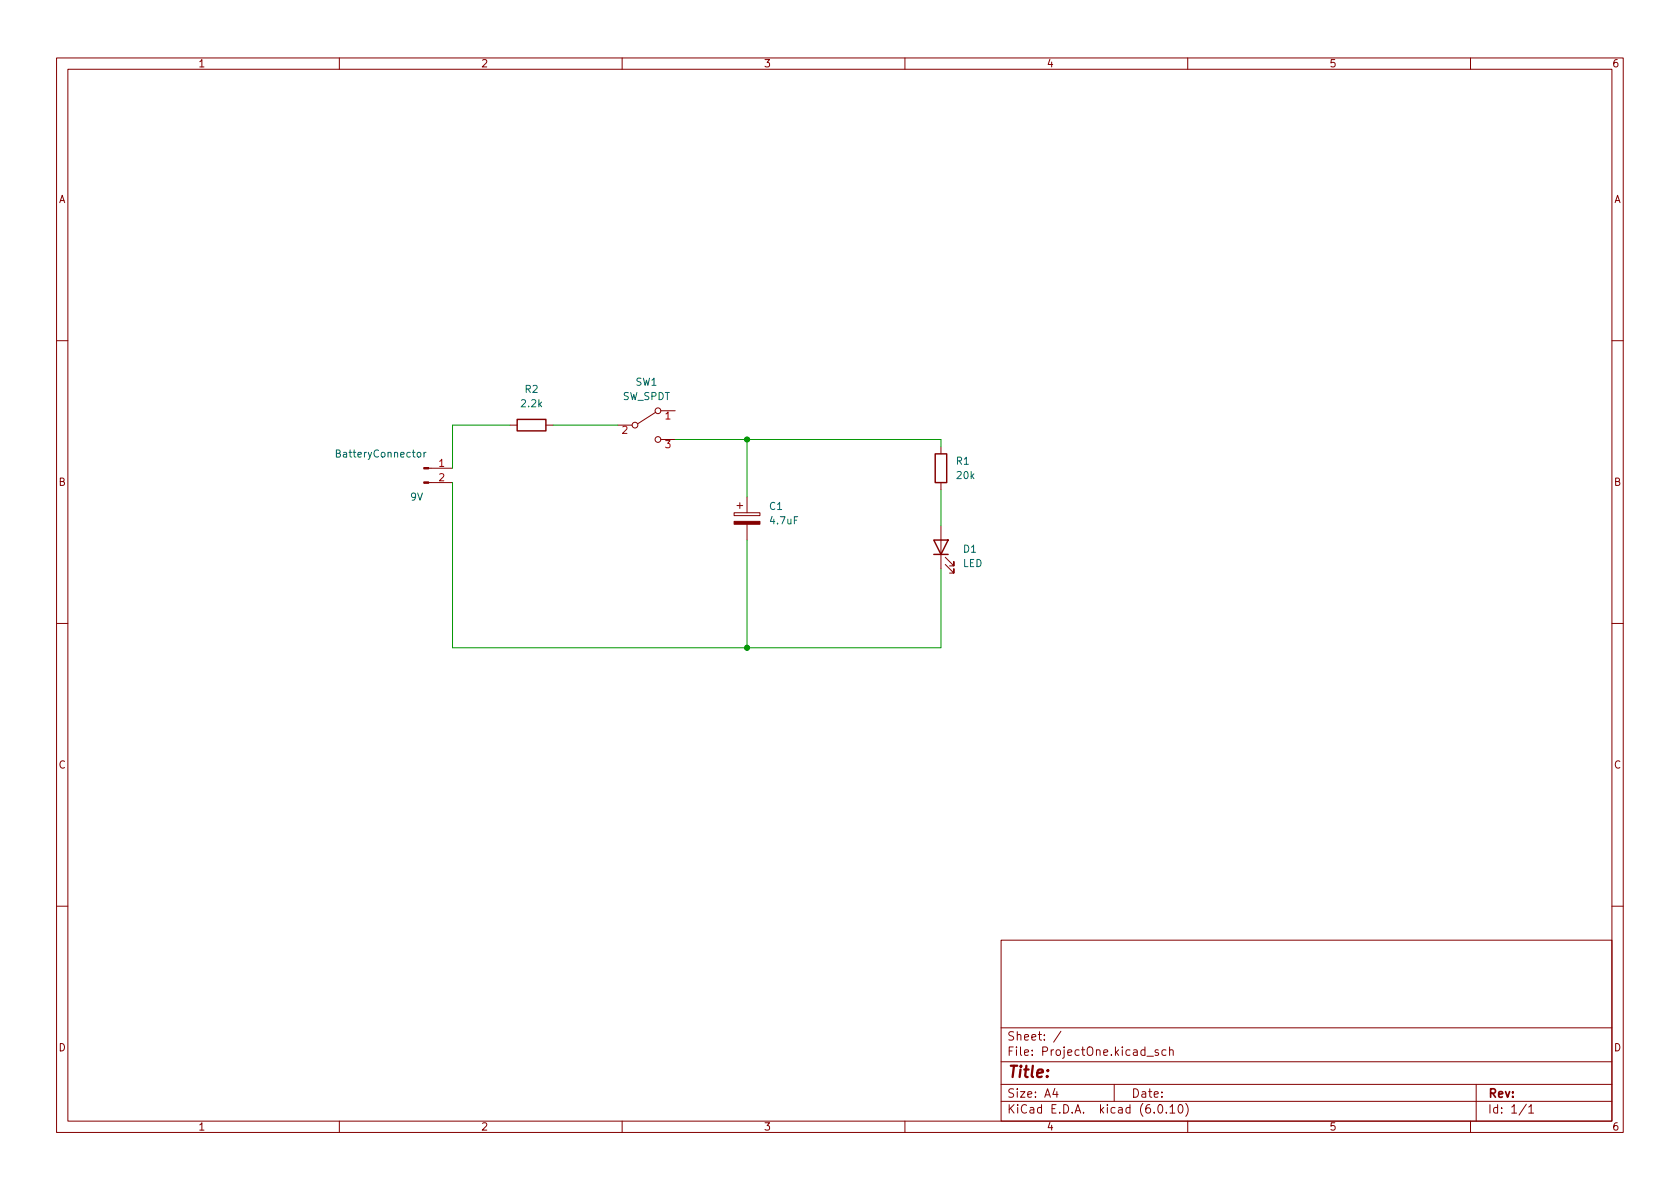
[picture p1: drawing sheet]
<svg xmlns="http://www.w3.org/2000/svg" width="297mm" height="210mm" viewBox="0 0 297 210" stroke-linecap="round" stroke-linejoin="round" font-family="sans-serif">
<g fill="none" stroke="#840000" stroke-width=".18">
<path d="M10 10.2h277v190.1h-277zM12 12.2h273v186.1h-273zM60 10.2v2M110 10.2v2M160 10.2v2M210 10.2v2M260 10.2v2M10 60.2h2M90.2 75.2h1.2M96.5 75.2h1.3M109.2 75.2h2.6M116 72.9l-3.2 2"/>
<path d="M116.8 72.6h2.6M116.8 77.7h2.6M166.4 79v1.3M285 60.2h2M75.8 85.3h4.2M75.8 82.8h4.2M129.8 90.7h4.6v.5h-4.6zM130.3 89.4h1M130.8 88.9v1M132.1 87.9v2.8M132.1 92.7v2.8M166.4 85.3v1.3"/>
<path d="M166.4 93v7.6M167.1 99.8l1.6 1.5v-.7v.7h-.8M167.1 98.5l1.6 1.6v-.8v.8h-.8M10 110.2h2M285 110.2h2M10 160.2h2M177 166.3h108v32h-108zM285 160.2h2M60 198.3v2M110 198.3v2M160 198.3v2M177 194.8h108"/>
<path d="M177 191.8h108M177 187.8h108M177 181.8h108M186.5 192.5l-.4 1h1M186.9 193v1M187.6 182.4l-1.3 1.9M197 191.8v3M202.8 186.8h1.1M204.8 185.7l-.4-.1-.2 .2 .1 .3 .5 .1v.4h-.6M204.9 195.4l.2-.1a.81 .81 0 0 1 .6 .7 .81 .81 0 0 1-.3 .8h-.2a.81 .81 0 0 1-.6-.6 .81 .81 0 0 1 .3-.8zM206.1 185.7l-.4-.1-.3 .3v.4l.2 .3h.5M206.2 196.7v.1"/>
<path d="M206.8 185.8l.2-.2 .4 .1v.9M206.8 185.1v1.5M206.9 195.8l.4-.5v1.5M206.9 196.8h.8M208.5 195.4l.1-.1a.81 .81 0 0 1 .6 .7 .81 .81 0 0 1-.3 .8h-.1a.81 .81 0 0 1-.6-.6 .81 .81 0 0 1 .3-.8zM209.6 195.1a1.72 1.72 0 0 1 0 2.3M210 198.3v2M260 198.3v2M261 191.8v6.5M269.9 195.3l-1.3 1.9M270.3 195.8l.4-.5v1.5M270.3 196.8h.9"/>
<circle cx="112.3" cy="75.2" r=".51"/>
<circle cx="116.3" cy="77.7" r=".51"/>
<circle cx="116.3" cy="72.6" r=".51"/>
</g>
<path d="M91.4 74.2h5.1v2h-5.1zM165.1 95.5h2.5l-1.2 2.5zM165.1 98h2.5M165.4 80.3h2v5h-2z" fill="none" stroke="#840000" stroke-width=".25"/>
<g fill="#840000" stroke="#840000" stroke-width=".18">
<path d="M74.9 85.2h.9v.3h-.9z"/>
<path d="M74.9 82.7h.9v.2h-.9z"/>
<path d="M129.8 92.2h4.6v.5h-4.6z"/>
</g>
<path d="M75 80v.8M75.3 80l-.3 .2M73.8 80.1l.2-.1 .4 .1v.5l-.1 .2h-.3l-.2-.1z" fill="none" stroke="#006464" stroke-width=".18"/>
<path d="M90.2 75.2h-10.2v7.6M97.8 75.2h11.4M119.4 77.7h47v1.3M132.1 77.7v10.2M80 85.3v29.2h86.4v-13.9M132.1 95.5v19M166.4 86.6v6.4" fill="none" stroke="#009600" stroke-width=".18"/>
<g fill="#009600" stroke="#009600" stroke-width=".18">
<circle cx="132.1" cy="77.7" r=".46"/>
<circle cx="132.1" cy="114.5" r=".46"/>
</g>
<text font-size="2.8" fill="#840000" x="178" y="190.6">Title:</text>
<g font-size="2.1" fill="#840000">
<text x="178" y="184">Sheet: /</text>
<text x="178" y="186.7">File: ProjectOne.kicad_sch</text>
<text x="178" y="196.9">KiCad E.D.A. kicad (6.0.10)</text>
<text x="178" y="194.1">Size: A4</text>
<text x="200" y="194.1">Date:</text>
<text x="263" y="194.1">Rev:</text>
<text x="263" y="196.9">Id: 1/1</text>
</g>
<g font-size="1.8" fill="#840000">
<text x="35" y="11.9">1</text>
<text x="85" y="11.9">2</text>
<text x="135" y="11.9">3</text>
<text x="185" y="11.9">4</text>
<text x="235" y="11.9">5</text>
<text x="285" y="11.9">6</text>
<text x="10.3" y="35.9">A</text>
<text x="285.3" y="35.9">A</text>
<text x="10.3" y="85.9">B</text>
<text x="285.3" y="85.9">B</text>
<text x="10.3" y="135.9">C</text>
<text x="285.3" y="135.9">C</text>
<text x="10.3" y="185.9">D</text>
<text x="285.3" y="185.9">D</text>
<text x="35" y="199.9">1</text>
<text x="85" y="199.9">2</text>
<text x="135" y="199.9">3</text>
<text x="185" y="199.9">4</text>
<text x="235" y="199.9">5</text>
<text x="285" y="199.9">6</text>
</g>
<g font-size="1.8" fill="#006464">
<text x="92.8" y="69.5">R2</text>
<text x="110" y="70.7">SW_SPDT</text>
<text x="112.4" y="68.2">SW1</text>
<text x="92.3" y="72">2.2k</text>
<text x="59.8" y="80.9">BatteryConnector</text>
<text x="169.1" y="82.2">R1</text>
<text x="72.6" y="88.5">9V</text>
<text x="169.2" y="84.7">20k</text>
<text x="136.1" y="90.2">C1</text>
<text x="136.3" y="92.7">4.7uF</text>
<text x="170.2" y="100.3">LED</text>
<text x="170.4" y="97.7">D1</text>
</g>
<g font-size="1.8" fill="#a90000">
<text x="110" y="76.7">2</text>
<text x="117.6" y="74.2">1</text>
<text x="77.6" y="82.5">1</text>
<text x="117.6" y="79.2">3</text>
<text x="77.6" y="85.1">2</text>
</g>
</svg>
